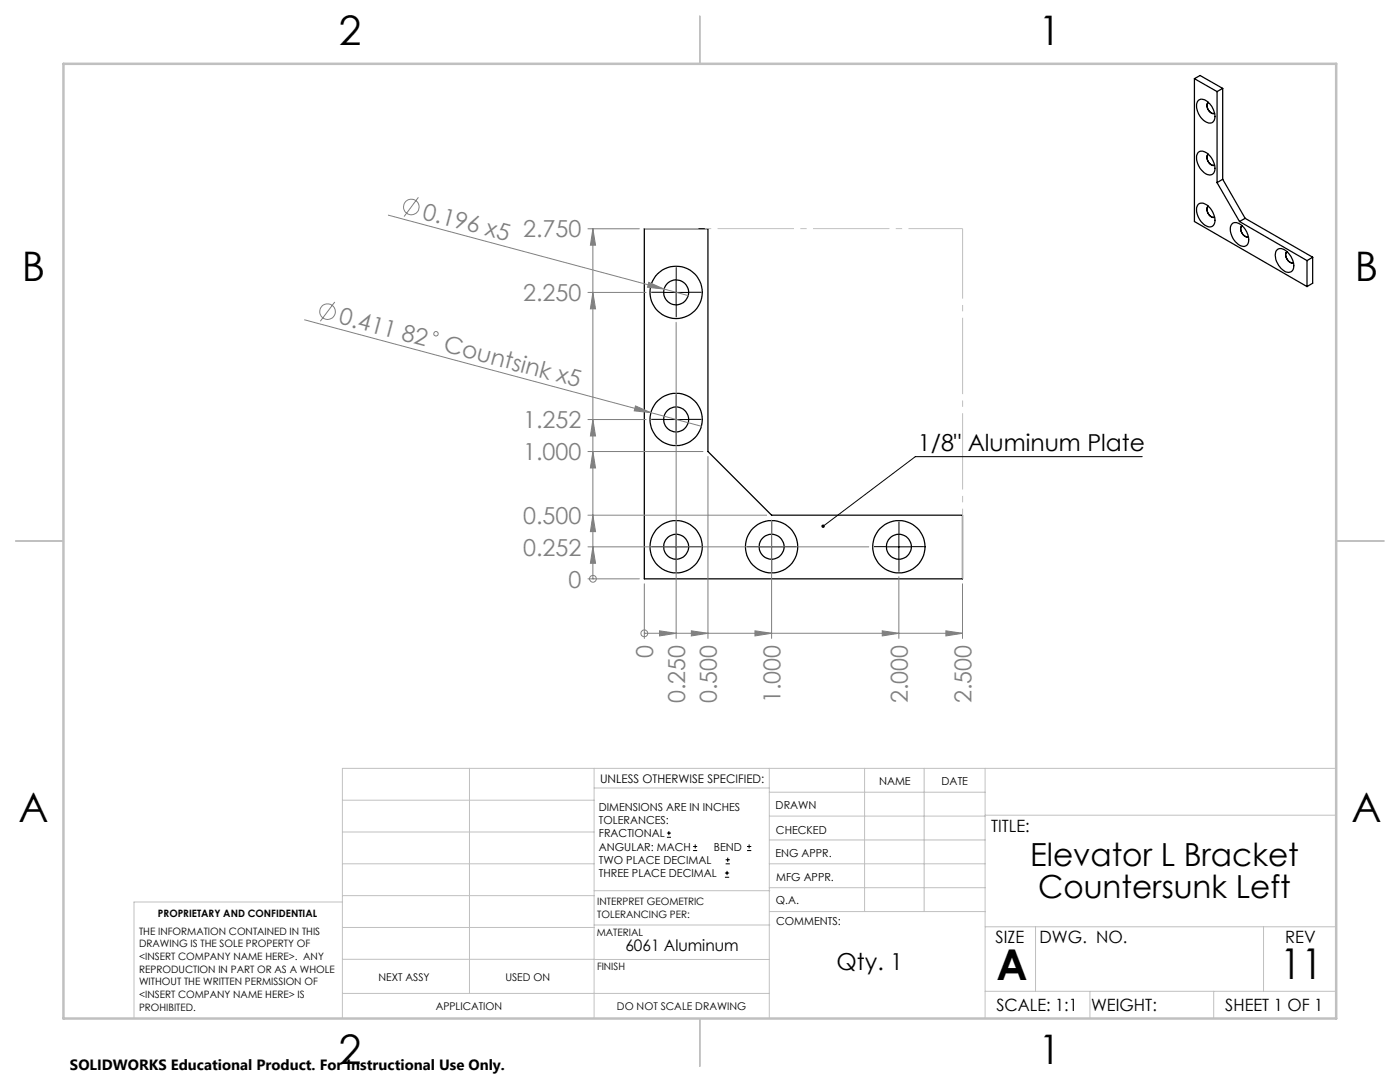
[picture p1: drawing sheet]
<svg xmlns="http://www.w3.org/2000/svg" width="279mm" height="216mm" viewBox="0 0 279 216" stroke-linecap="round" stroke-linejoin="round" font-family="sans-serif">
<g fill="none" stroke="#000" stroke-width=".25">
<path d="M238.4 15.7v28.5l22.4 13M238.4 15.7l4.5 2.6M238.4 15.7l1.1-.6 4.5 2.5M242.9 18.3v18.1M244 17.6l-1.1 .7M244 17.6v18.2M239.2 20a1.76 1.76 0 0 1 2.2 .7 2.98 2.98 0 0 1 .7 3.6 1.85 1.85 0 0 1-2.5-.9l-.1-.2a2.7 2.7 0 0 1-.3-3.2zM239.2 30.4a1.85 1.85 0 0 1 2.4 .9l.2 .2a2.65 2.65 0 0 1 .3 3.2 1.66 1.66 0 0 1-2.3-.7 2.92 2.92 0 0 1-.6-3.6zM241.1 30.8a1.43 1.43 0 0 0 1.3 2.1 1.4 1.4 0 0 1-1.5-1.4v-.3l.3-.4M241.2 20.4a1.39 1.39 0 0 0 .5 2.1l.4 .2 .3-.1a1.44 1.44 0 0 1-1.5-1.8l.2-.3M242.9 36.4l4.5 7.8M244 35.8l-1.1 .6"/>
<path d="M244 35.8l4.5 7.8M128.6 45.6h12.7v44.5l12.7 12.7h38.1v12.7h-63.5zM239.2 40.7a1.66 1.66 0 0 1 2.2 .8 2.92 2.92 0 0 1 .7 3.5 1.66 1.66 0 0 1-2.3-.7 2.92 2.92 0 0 1-.6-3.6zM241.1 41.2a1.43 1.43 0 0 0 1.3 2.1 1.4 1.4 0 0 1-1.5-1.5v-.3l.3-.3M245.9 44.6a1.85 1.85 0 0 1 2.5 .9l.1 .3a2.7 2.7 0 0 1 .3 3.2 1.76 1.76 0 0 1-2.2-.7 2.98 2.98 0 0 1-.7-3.7zM247.4 44.2l13.4 7.8M247.9 45a1.47 1.47 0 0 0 1.2 2.2 1.36 1.36 0 0 1-1.5-1.5l.1-.4 .2-.3M248.5 43.6l-1.1 .6M248.5 43.6l13.5 7.7M254.8 50a1.33 1.33 0 0 1 2 .1 3.4 3.4 0 0 1 1.1 3.9 1.49 1.49 0 0 1-2.2-.4 3.2 3.2 0 0 1-.9-3.6zM258.1 52.4a1.44 1.44 0 0 1-1.5-1.8l.3-.4a1.44 1.44 0 0 0 1.2 2.2M260.8 52v5.2"/>
<path d="M262 51.3l-1.2 .7M262 51.3v5.2l-1.2 .7"/>
<circle cx="134.9" cy="58.3" r="5.2"/>
<circle cx="134.9" cy="58.3" r="2.5"/>
<circle cx="134.9" cy="83.7" r="5.2"/>
<circle cx="134.9" cy="83.7" r="2.5"/>
<circle cx="134.9" cy="109.1" r="5.2"/>
<circle cx="134.9" cy="109.1" r="2.5"/>
<circle cx="154" cy="109.1" r="5.2"/>
<circle cx="154" cy="109.1" r="2.5"/>
<circle cx="179.4" cy="109.1" r="5.2"/>
<circle cx="179.4" cy="109.1" r="2.5"/>
</g>
<g fill="none" stroke="#808080" stroke-width=".2">
<path d="M83.5 39.4l-2.9 3.8M77.5 42.9l55 14.8M117.3 58.3h11.6M117.3 45.6h10.3M118.3 58.3l.6 3.3h-1.1zM118.3 45.6l.6 3.3h-1.1zM118.3 45.6v69.9M129.5 56.3l3 1.4-3.3-.4zM132.5 57.7l4.8 1.3M60.8 63.8l69.1 18.5M66.8 60.3l-2.9 3.8M134.9 64.3v63.1"/>
<path d="M117.3 90.1h23M117.3 83.7h11.6M118.3 90.1l.6 3.3h-1.1zM118.3 83.7l.6 3.3h-1.1zM126.8 81l3.1 1.3-3.3-.3zM129.9 82.3l10.1 2.8M141.3 91.1v36.3M117.3 115.5h10.3M117.3 109.1h56.1M117.3 102.8h35.7M118.3 109.1l.6 3.3h-1.1zM118.3 102.8l.6 3.3h-1.1z"/>
<path d="M118.3 115.5h.1M128.6 116.5v10.9M154 103.8v23.6M179.4 115.1v12.3M192.1 116.5v10.9M128.6 126.4h.1M128.6 126.4h63.5M131.6 125.9l3.3 .5-3.3 .5zM138 125.9l3.3 .5-3.3 .5zM150.7 125.9l3.3 .5-3.3 .5zM176.1 125.9l3.3 .5-3.3 .5zM188.8 125.9l3.3 .5-3.3 .5z"/>
<circle cx="82.1" cy="41.3" r="1.55"/>
<circle cx="65.4" cy="62.2" r="1.56"/>
<circle cx="87" cy="66.6" r=".45"/>
<circle cx="118.4" cy="115.5" r=".68"/>
<circle cx="128.6" cy="126.4" r=".68"/>
</g>
<g fill="none" stroke="#000" stroke-width=".2">
<path d="M132.4 58.3h5M134.9 55.8v5M132.4 83.7h5M134.9 81.2v5M228 91.1h-45.3l-18.4 13.9M132.4 109.1h5M134.9 106.6v5M151.5 109.1h5M154 106.6v5M176.9 109.1h5M179.4 106.6v5M133.1 167.1h.8"/>
<path d="M133.1 166.2h.8M133.5 165.8v.9M138.3 169.7h.8M138.3 168.9h.8M138.7 168.5v.8M144.7 175h.8M144.7 174.2h.8M144.8 172.4h.9M144.8 171.6h.9M145.1 173.8v.8M145.2 171.1v.9M149.1 169.7h.8"/>
<path d="M149.1 168.9h.8M149.5 168.5v.8"/>
</g>
<g fill="none" stroke="#000" stroke-width=".2" stroke-dasharray="15.2 1.3 1.3 1.3" stroke-linecap="butt">
<path d="M132.5 58.3h-2.5M135 55.8v-2.5M137.5 58.3h2.4M135 60.8v2.5M132.5 83.7h-2.5M135 81.2v-2.5M135 86.2v2.5M137.5 83.7h2.4M132.5 109.1h-2.5M135 106.6v-2.5M135 111.6v2.5M137.5 109.1h2.4"/>
<path d="M151.5 109.1h-2.5M154 106.6v-2.5M154 111.6v2.5M156.5 109.1h2.5M176.9 109.1h-2.5M179.4 106.6v-2.5M179.4 111.6v2.5M181.9 109.1h2.5"/>
</g>
<path d="M128.6 45.6h63.5" fill="none" stroke="#c0c0c0" stroke-width=".2" stroke-dasharray="15.2 1.3 1.3 1.3" stroke-dashoffset="4.4" stroke-linecap="butt"/>
<path d="M192.1 45.6v69.9" fill="none" stroke="#c0c0c0" stroke-width=".2" stroke-dasharray="15.2 1.3 1.3 1.3" stroke-dashoffset="1.3" stroke-linecap="butt"/>
<g fill="none" stroke="#c0c0c0" stroke-width=".2">
<path d="M68.3 159.7h50.3M93.7 153.3v44.9M118.6 153.3v49.9M118.6 157.2h34.9M153.5 153.3v49.9M153.5 158.1h43.1M172.5 153.3v28.6M184.4 153.3v28.6M196.6 153.3v49.9M266.7 153.3h-198.4v49.9M68.3 178.7h50.3M68.3 172.4h50.3"/>
<path d="M68.3 166h50.3M68.3 180h-41.6v23.2M118.6 177.7h35M153.5 167.6h43.1M153.5 162.8h43.1M153.5 172.4h43.1M153.5 177.1h43.1M196.6 162.7h70.1M68.3 198.2h85.2M68.3 191.4l85.2 .1M68.3 185.1h50.3M118.6 184.6h35"/>
<path d="M153.6 181.9h43M196.6 197.8h70.1M196.6 184.9h70.1M206.7 184.9v12.9M217.5 197.8v5.4M242.2 197.8v5.4M252.2 184.9v12.9"/>
</g>
<path d="M139.7 3.2v9.5M3.1 107.9h9.6M266.7 107.9h9.5M139.7 203.2v9.6" fill="none" stroke="#c0c0c0" stroke-width=".25"/>
<path d="M12.7 12.7h254v190.5h-254z" fill="none" stroke="#c0c0c0" stroke-width=".5"/>
<path d="M164 104.8a.34 .34 0 0 1 .5-.1 .34 .34 0 0 1 0 .5 .34 .34 0 0 1-.5 0l.3-.2-.3 .2z" fill="#000"/>
<g fill="#808080">
<path d="M129.5 56.3l3 1.4-3.3-.4z"/>
<path d="M126.8 81l3.1 1.3-3.3-.3z"/>
<path d="M118.3 109.1l.6 3.3h-1.1zM118.3 102.8l.6 3.3h-1.1zM118.3 90.1l.6 3.3h-1.1zM118.3 83.7l.6 3.3h-1.1zM118.3 58.3l.6 3.3h-1.1zM118.3 45.6l.6 3.3h-1.1z"/>
<path d="M131.6 125.9l3.3 .5-3.3 .5zM150.7 125.9l3.3 .5-3.3 .5zM176.1 125.9l3.3 .5-3.3 .5zM188.8 125.9l3.3 .5-3.3 .5zM138 125.9l3.3 .5-3.3 .5z"/>
</g>
<g font-size="8.5">
<text x="198.9" y="195.5">A</text>
<text x="255.5" y="195.4">11</text>
</g>
<g font-size="8.1">
<text x="67.6" y="8.9">2</text>
<text x="207.3" y="8.9">1</text>
<text x="4.4" y="56.2">B</text>
<text x="270.4" y="56.2">B</text>
<text x="3.7" y="164.1">A</text>
<text x="269.7" y="164.1">A</text>
<text x="67.6" y="212.4">2</text>
<text x="207.3" y="212.4">1</text>
</g>
<g font-size="6.3">
<text x="205.6" y="172.9">Elevator L Bracket</text>
<text x="207.2" y="179.2">Countersunk Left</text>
</g>
<g font-size="4.7" fill="#808080">
<text x="84.1" y="43.6" transform="rotate(15 84.1 43.6)">0.196 x5</text>
<text x="104.4" y="47.4">2.750</text>
<text x="67.4" y="64.5" transform="rotate(15 67.4 64.5)">0.411 82</text>
<text x="104.4" y="60.1">2.250</text>
<text x="88.3" y="70.1" transform="rotate(15 88.3 70.1)">Countsink x5</text>
<text x="104.4" y="85.4">1.252</text>
<text x="104.4" y="91.8">1.000</text>
<text x="104.4" y="104.5">0.500</text>
<text x="104.4" y="110.8">0.252</text>
<text x="113.5" y="117.2">0</text>
<text x="130.4" y="131.3" transform="rotate(-90 130.4 131.3)">0</text>
<text x="136.7" y="140.3" transform="rotate(-90 136.7 140.3)">0.250</text>
<text x="143.1" y="140.3" transform="rotate(-90 143.1 140.3)">0.500</text>
<text x="155.8" y="140.3" transform="rotate(-90 155.8 140.3)">1.000</text>
<text x="181.2" y="140.3" transform="rotate(-90 181.2 140.3)">2.000</text>
<text x="193.9" y="140.3" transform="rotate(-90 193.9 140.3)">2.500</text>
</g>
<g font-size="4.7">
<text x="183.2" y="90.1">1/8&quot; Aluminum Plate</text>
<text x="166.9" y="193.5">Qty. 1</text>
</g>
<g font-size="3.4">
<text x="197.8" y="166">TITLE:</text>
<text x="198.7" y="188.1">SIZE</text>
<text x="207.5" y="188.1">DWG. NO.</text>
<text x="256.5" y="188.2">REV</text>
<text x="198.8" y="201.7">SCALE: 1:1</text>
<text x="217.7" y="201.8">WEIGHT:</text>
<text x="244.5" y="201.7">SHEET 1 OF 1</text>
</g>
<text font-size="3.2" x="124.8" y="189.8">6061 Aluminum</text>
<text font-size="3" x="14" y="213.5">SOLIDWORKS Educational Product. For Instructional Use Only.</text>
<text font-size="2.4" x="119.8" y="156.2">UNLESS OTHERWISE SPECIFIED:</text>
<g font-size="2.2">
<text x="119.5" y="161.8">DIMENSIONS ARE IN INCHES</text>
<text x="154.8" y="161.4">DRAWN</text>
<text x="175.4" y="156.6">NAME</text>
<text x="187.9" y="156.7">DATE</text>
<text x="119.5" y="164.4">TOLERANCES:</text>
<text x="119.5" y="167.1">FRACTIONAL</text>
<text x="154.9" y="166.3">CHECKED</text>
<text x="119.5" y="169.7">ANGULAR: MACH</text>
<text x="119.5" y="172.4">TWO PLACE DECIMAL</text>
<text x="142.5" y="169.7">BEND</text>
<text x="154.8" y="171">ENG APPR.</text>
<text x="119.5" y="175">THREE PLACE DECIMAL</text>
<text x="154.9" y="175.7">MFG APPR.</text>
<text x="154.9" y="180.4">Q.A.</text>
<text x="154.9" y="184.6">COMMENTS:</text>
</g>
<g font-size="2.1">
<text x="75.5" y="195.7">NEXT ASSY</text>
<text x="100.9" y="195.7">USED ON</text>
<text x="86.9" y="201.5">APPLICATION</text>
<text x="123.1" y="201.6">DO NOT SCALE DRAWING</text>
</g>
<g font-size="2">
<text x="31.5" y="182.9">PROPRIETARY AND CONFIDENTIAL</text>
<text x="119.2" y="180.6">INTERPRET GEOMETRIC</text>
<text x="119.2" y="183.1">TOLERANCING PER:</text>
<text x="27.8" y="186.5">THE INFORMATION CONTAINED IN THIS</text>
<text x="27.8" y="189">DRAWING IS THE SOLE PROPERTY OF</text>
<text x="27.8" y="191.6">&lt;INSERT COMPANY NAME HERE&gt;. ANY</text>
<text x="119.1" y="186.7">MATERIAL</text>
<text x="27.8" y="194.1">REPRODUCTION IN PART OR AS A WHOLE</text>
<text x="27.8" y="196.6">WITHOUT THE WRITTEN PERMISSION OF</text>
<text x="119.1" y="193.5">FINISH</text>
<text x="27.8" y="199.1">&lt;INSERT COMPANY NAME HERE&gt; IS</text>
<text x="27.8" y="201.7">PROHIBITED.</text>
</g>
</svg>
